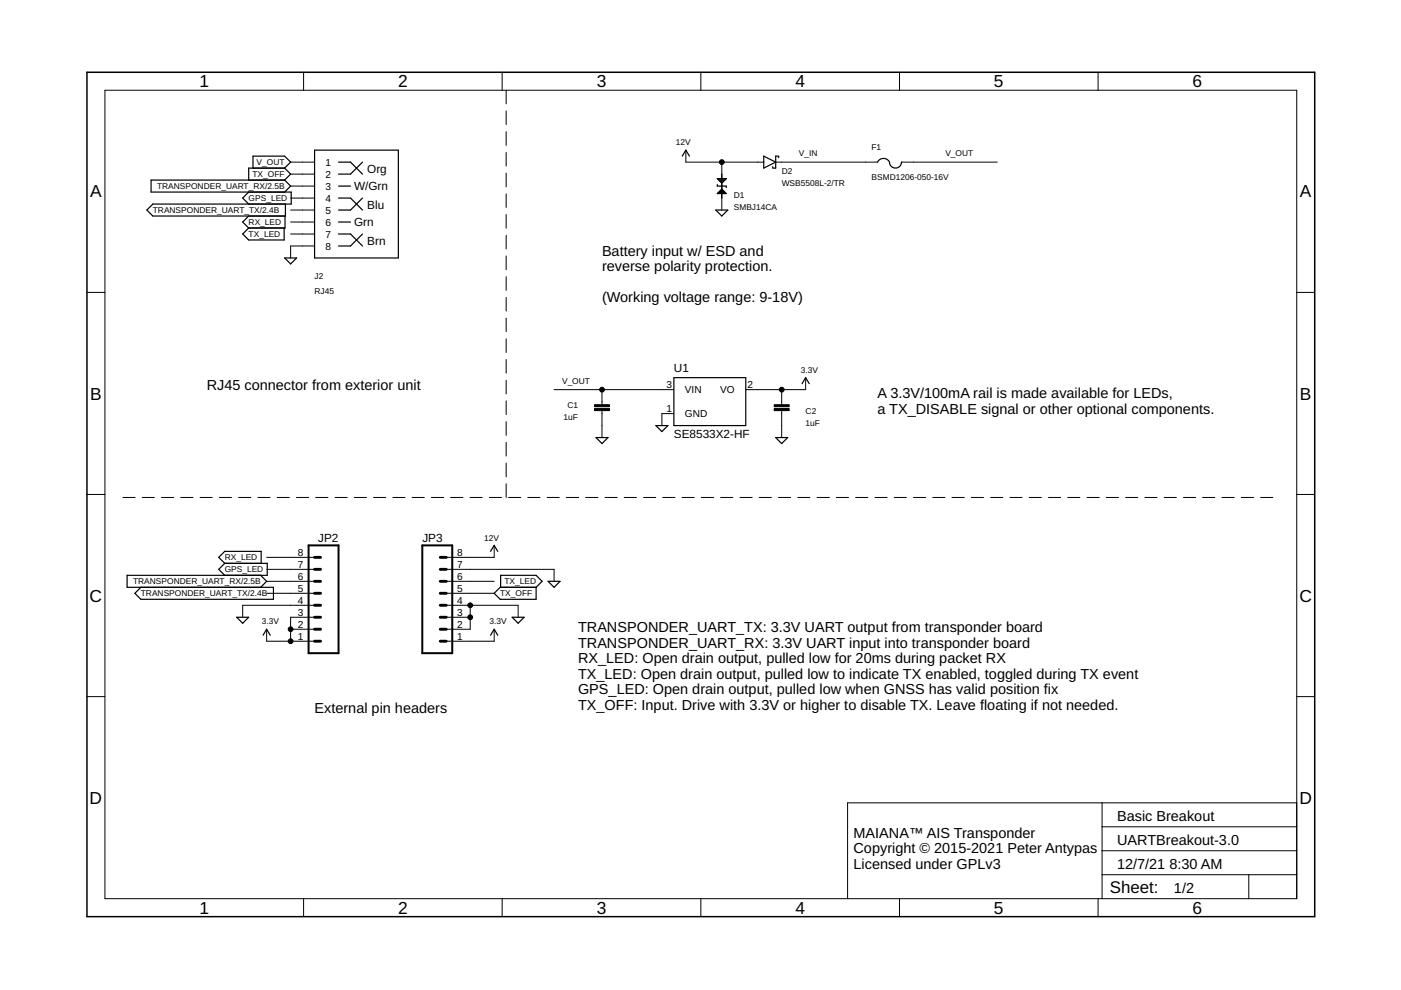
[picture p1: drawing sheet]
<svg xmlns="http://www.w3.org/2000/svg" width="297mm" height="210mm" viewBox="0 0 297 210" stroke-linecap="round" stroke-linejoin="round" font-family="sans-serif">
<g fill="none" stroke="#000" stroke-width=".25">
<path d="M53.6 35.6v-2.5h6.7l1.3 1.3-1.3 1.2M60.3 38.2h-28.3v2.5h29.7v2.6h-29.3l-1.3 1.2 1.3 1.3h28.1v-2.5M60.3 35.6l1.3 1.3-1.3 1.3M60.3 35.6h-7.6v2.6M60.3 38.2l1.3 1.3-1.3 1.2M66.7 31.8h17.8v22.9h-17.8zM71.8 39.5h2.5M71.8 34.4h2.5l2.6 2.5M76.9 34.4l-2.6 2.5h-2.5M144.7 33.1l.7-1.3 .8 1.3M152.1 37.9h1.9l-1 .9zM152.1 39.1v.4h1.9v.3"/>
<path d="M152.1 37.9h1.8M152.4 38.2h1.3M152.6 38.4h.9M152.8 38.6h.4M153 36.9v1M153 38.8v1.3M161.9 33.1l2.6 1.3-2.6 1.2zM163.8 35.3v.3M165 33.1h-.5v2.5h-.5M165.1 33.1v.3M186.1 34.4a1.4 1.4 0 0 1 1.5-.8 1.4 1.4 0 0 1 1.1 1.4 1.29 1.29 0 0 0 1.5 .6 1.29 1.29 0 0 0 .9-1.2M52.7 40.7l-1.2 1.3 1.2 1.3"/>
<path d="M52.7 45.8l-1.2 1.3 1.2 1.2M52.7 48.3l-1.2 1.3 1.2 1.3h7.5v-2.6M60.3 54.7h2.6l-1.3 1.3zM60.4 45.8v2.5h-7.7M71.8 49.6h2.5l2.6 2.6M71.8 42h2.5l2.6 2.5M71.8 47.1h2.5M76.9 42l-2.6 2.5h-2.5M76.9 49.6l-2.6 2.6h-2.5M151.8 44.5h2.5l-1.3 1.3zM152.3 40.8h1.5M152.5 40.6h1"/>
<path d="M152.7 40.4h.6M153 40.2h.1M153 40.1l1 .9h-1.9zM153 41v1M126.4 92.8h2.5l-1.3 1.2zM139.1 90.2h2.5l-1.3 1.3zM142.9 80.1h15.2v10.1h-15.2zM164.5 92.8h2.5l-1.3 1.2zM170.1 81.3l.7-1.2 .8 1.2M47.6 119.4h9.1v2.6h-29.8v2.5h31.1v2.6h-28.1l-1.3-1.3 1.3-1.3M47.6 119.4l-1.2 1.3 1.2 1.3M47.6 119.4l-1.2-1.2 1.2-1.3h7.8v2.5"/>
<path d="M104 116.9l.8-1.3 .7 1.3M50.2 130.9h2.5l-1.2 1.2zM55.3 122l1.2 1.3-1.2 1.2M55.8 134.7l.7-1.3 .8 1.3M104 134.7l.8-1.3 .7 1.3M104.8 125.8l1.2-1.3h7.7v2.6h-7.7zM106.2 124.5v-2.5h7.5l1.2 1.3-1.2 1.2M108.6 130.9h2.5l-1.2 1.2zM116.2 123.3h2.5l-1.2 1.2z"/>
</g>
<g fill="none" stroke="#000" stroke-width=".21">
<path d="M22.2 19.1h252.7v171.4h-252.7zM64.4 15.3v3.8M106.5 15.3v3.8M107.3 19.1v2.9M148.6 15.3v3.8M190.7 15.3v3.8M232.8 15.3v3.8M61.6 34.4h5.1M61.6 36.9h5.1M61.6 39.5h5.1M107.3 23.5v2.9M107.3 27.9v2.9"/>
<path d="M107.3 32.3v2.9M107.3 36.7v2.9M145.4 31.8v2.6h16.5M153 34.4v10.1M164.5 34.4h21.6M191.1 34.4h20.3M61.6 42h5.1M61.6 49.6h5.1M61.6 47.1h5.1M61.6 44.5h5.1M66.7 52.2h-5.1v2.5M107.3 41.1v2.9"/>
<path d="M107.3 45.5v2.9M107.3 49.9v2.9M107.3 54.3v2.9M107.3 58.7v2.9M18.4 62h3.8M107.3 63.1v2.9M107.3 67.5v2.8M107.3 71.8v2.9M107.3 76.2v2.9M274.9 62h3.8M107.3 80.6v2.9M107.3 85v2.9"/>
<path d="M107.3 89.4v2.9M107.3 93.8v2.9M107.3 98.2v2.9M117.5 82.6h25.4M127.6 82.6v3.2M127.6 87.1v5.7M142.9 87.7h-2.6v2.5M165.7 82.6v3.2M165.7 87.1v5.7M170.8 80.1v2.5h-12.7M18.4 104.8h3.8M26.1 105.5h2.5"/>
<path d="M30.1 105.5h2.6M34.2 105.5h2.6M38.3 105.5h2.6M42.4 105.5h2.6M46.5 105.5h2.6M50.6 105.5h2.6M54.7 105.5h2.6M56.5 118.2h10.2M58.8 105.5h2.5M62.8 105.5h2.6M66.9 105.5h2.6M71 105.5h2.6"/>
<path d="M75.1 105.5h2.6M79.2 105.5h2.6M83.3 105.5h2.6M87.4 105.5h2.6M91.5 105.5h2.6M95.5 105.5h2.6M99.7 105.5h2.5M103.7 105.5h2.6M104.8 115.6v2.6h-10.2M107.3 102.6v2.9M107.8 105.5h2.6M111.9 105.5h2.6"/>
<path d="M116 105.5h2.6M120.1 105.5h2.6M124.2 105.5h2.6M128.3 105.5h2.6M132.4 105.5h2.5M136.4 105.5h2.6M140.5 105.5h2.6M144.6 105.5h2.6M148.7 105.5h2.6M152.8 105.5h2.6M156.9 105.5h2.6M161 105.5h2.6"/>
<path d="M165.1 105.5h2.5M169.1 105.5h2.6M173.2 105.5h2.6M177.3 105.5h2.6M181.4 105.5h2.6M185.5 105.5h2.6M189.6 105.5h2.6M193.7 105.5h2.6M197.8 105.5h2.5M201.8 105.5h2.6M205.9 105.5h2.6M210 105.5h2.6"/>
<path d="M214.1 105.5h2.6M218.2 105.5h2.6M222.3 105.5h2.6M226.4 105.5h2.6M230.5 105.5h2.6M234.5 105.5h2.7M238.7 105.5h2.5M242.7 105.5h2.6M246.8 105.5h2.6M250.9 105.5h2.6M255 105.5h2.6M259.1 105.5h2.6"/>
<path d="M263.2 105.5h2.6M267.3 105.5h2.6M274.9 104.8h3.8M56.5 133.4v2.6h10.2M56.5 125.8h10.2M56.5 123.3h10.2M56.5 120.7h10.2M61.6 133.4h5.1M66.7 130.9h-5.1v5.1M66.7 128.3h-15.2v2.6M94.6 128.3h15.3v2.6M94.6 130.9h5.1"/>
<path d="M94.6 125.8h10.2M94.6 123.3h10.2M94.6 120.7h22.9v2.6M99.7 128.3v5.1h-5.1M104.8 133.4v2.6h-10.2M18.4 147.7h3.8M274.9 147.7h3.8M233.7 170.2v20.3M233.7 175.3h41.2M274.9 170.2h-95.2v20.3M64.4 190.5v3.9M106.5 190.5v3.9"/>
<path d="M148.6 190.5v3.9M190.7 190.5v3.9M232.8 190.5v3.9M233.7 185.5h41.2M233.7 180.4h41.2M264.8 185.5v5"/>
</g>
<path d="M18.4 15.3h260.3v179.1h-260.3z" fill="none" stroke="#000" stroke-width=".32"/>
<path d="M126 85.8h3.2v.4h-3.2zM126 86.6h3.2v.5h-3.2zM164.1 85.8h3.2v.4h-3.2zM164.1 86.6h3.2v.5h-3.2z" fill="#000" stroke="#000" stroke-width=".21"/>
<path d="M65.4 115.6h6.4v22.9h-6.4zM89.5 115.6h6.4v22.9h-6.4z" fill="none" stroke="#000" stroke-width=".42"/>
<g fill="none" stroke="#000" stroke-width=".61">
<path d="M66.7 118.2h1.3M93.3 118.2h1.3M66.7 130.9h1.3M66.7 133.4h1.3M66.7 136h1.3M66.7 125.8h1.3M66.7 128.3h1.3M66.7 123.3h1.3M66.7 120.7h1.3M93.3 130.9h1.3M93.3 133.4h1.3M93.3 136h1.3"/>
<path d="M93.3 125.8h1.3M93.3 128.3h1.3M93.3 123.3h1.3M93.3 120.7h1.3"/>
</g>
<g fill="#000" stroke="#000" stroke-width=".21">
<circle cx="153" cy="34.4" r=".51"/>
<circle cx="127.6" cy="82.6" r=".51"/>
<circle cx="165.7" cy="82.6" r=".51"/>
<circle cx="61.6" cy="133.4" r=".51"/>
<circle cx="61.6" cy="136" r=".51"/>
<circle cx="99.7" cy="130.9" r=".51"/>
<circle cx="99.7" cy="128.3" r=".51"/>
</g>
<g font-size="3.7">
<text x="42.3" y="18.5">1</text>
<text x="84.4" y="18.5">2</text>
<text x="126.5" y="18.5">3</text>
<text x="168.6" y="18.5">4</text>
<text x="210.7" y="18.5">5</text>
<text x="252.9" y="18.5">6</text>
<text x="19.1" y="41.9">A</text>
<text x="275.6" y="41.9">A</text>
<text x="19.1" y="84.7">B</text>
<text x="275.6" y="84.7">B</text>
<text x="19" y="127.6">C</text>
<text x="275.5" y="127.6">C</text>
<text x="19" y="170.4">D</text>
<text x="275.5" y="170.4">D</text>
<text x="42.3" y="193.7">1</text>
<text x="84.4" y="193.7">2</text>
<text x="126.5" y="193.7">3</text>
<text x="168.6" y="193.7">4</text>
<text x="210.7" y="193.7">5</text>
<text x="252.9" y="193.7">6</text>
</g>
<text font-size="3.6" x="235.3" y="189.4">Sheet:</text>
<g font-size="3.1">
<text x="127.6" y="54.3">Battery input w/ ESD and</text>
<text x="127.6" y="57.5">reverse polarity protection.</text>
<text x="127.6" y="64.1">(Working voltage range: 9-18V)</text>
<text x="43.8" y="82.6">RJ45 connector from exterior unit</text>
<text x="186" y="84.4">A 3.3V/100mA rail is made available for LEDs,</text>
<text x="186" y="87.7">a TX_DISABLE signal or other optional components.</text>
<text x="122.6" y="134">TRANSPONDER_UART_TX: 3.3V UART output from transponder board</text>
<text x="122.6" y="137.3">TRANSPONDER_UART_RX: 3.3V UART input into transponder board</text>
<text x="122.6" y="140.6">RX_LED: Open drain output, pulled low for 20ms during packet RX</text>
<text x="122.6" y="143.9">TX_LED: Open drain output, pulled low to indicate TX enabled, toggled during TX event</text>
<text x="122.6" y="147.2">GPS_LED: Open drain output, pulled low when GNSS has valid position fix</text>
<text x="66.7" y="151.2">External pin headers</text>
<text x="122.6" y="150.4">TX_OFF: Input. Drive with 3.3V or higher to disable TX. Leave floating if not needed.</text>
<text x="181" y="177.6">MAIANA™ AIS Transponder</text>
<text x="236.8" y="174">Basic Breakout</text>
<text x="236.8" y="179.1">UARTBreakout-3.0</text>
<text x="181" y="180.9">Copyright © 2015-2021 Peter Antypas</text>
<text x="181" y="184.2">Licensed under GPLv3</text>
<text x="236.8" y="184.2">12/7/21</text>
<text x="247.9" y="184.2">8:30 AM</text>
<text x="248.9" y="189.3">1/2</text>
</g>
<g font-size="2.5">
<text x="75.1" y="40.2">W/Grn</text>
<text x="77.9" y="36.7">Org</text>
<text x="75.1" y="47.8">Grn</text>
<text x="77.9" y="44.3">Blu</text>
<text x="77.9" y="51.9">Brn</text>
<text x="142.9" y="78.8">U1</text>
<text x="142.9" y="92.8">SE8533X2-HF</text>
<text x="67.5" y="114.9">JP2</text>
<text x="89.5" y="114.9">JP3</text>
</g>
<g font-size="2.1">
<text x="69" y="35.1">1</text>
<text x="69" y="37.7">2</text>
<text x="69" y="40.2">3</text>
<text x="69" y="42.8">4</text>
<text x="69" y="47.8">6</text>
<text x="69" y="45.3">5</text>
<text x="69" y="52.9">8</text>
<text x="69" y="50.4">7</text>
<text x="141.3" y="82.3">3</text>
<text x="145.2" y="83.4">VIN</text>
<text x="152.7" y="83.4">VO</text>
<text x="158.5" y="82.3">2</text>
<text x="141.3" y="87.3">1</text>
<text x="145.2" y="88.5">GND</text>
<text x="63.2" y="117.8">8</text>
<text x="97" y="117.8">8</text>
<text x="63.2" y="125.4">5</text>
<text x="63.2" y="122.9">6</text>
<text x="63.2" y="120.4">7</text>
<text x="97" y="125.4">5</text>
<text x="97" y="122.9">6</text>
<text x="97" y="120.4">7</text>
<text x="63.2" y="130.5">3</text>
<text x="63.2" y="128">4</text>
<text x="97" y="130.5">3</text>
<text x="97" y="128">4</text>
<text x="63.2" y="135.6">1</text>
<text x="63.2" y="133.1">2</text>
<text x="97" y="135.6">1</text>
<text x="97" y="133.1">2</text>
</g>
<g font-size="1.8">
<text x="54.4" y="35">V_OUT</text>
<text x="143.3" y="30.8">12V</text>
<text x="169.4" y="33.1">V_IN</text>
<text x="184.8" y="31.8">F1</text>
<text x="200.4" y="33.1">V_OUT</text>
<text x="33.3" y="40.1">TRANSPONDER_UART_RX/2.5B</text>
<text x="53.5" y="37.5">TX_OFF</text>
<text x="155.6" y="42">D1</text>
<text x="165.7" y="39.5">WSB5508L-2/TR</text>
<text x="165.7" y="36.9">D2</text>
<text x="184.8" y="38.2">BSMD1206-050-16V</text>
<text x="32.4" y="45.2">TRANSPONDER_UART_TX/2.4B</text>
<text x="52.7" y="42.6">GPS_LED</text>
<text x="52.7" y="47.7">RX_LED</text>
<text x="155.6" y="44.5">SMBJ14CA</text>
<text x="52.7" y="50.2">TX_LED</text>
<text x="66.7" y="59.3">J2</text>
<text x="66.7" y="62.3">RJ45</text>
<text x="119.2" y="81.4">V_OUT</text>
<text x="169.8" y="79.1">3.3V</text>
<text x="119.5" y="89">1uF</text>
<text x="120.3" y="86.4">C1</text>
<text x="170.8" y="87.7">C2</text>
<text x="170.8" y="90.2">1uF</text>
<text x="47.6" y="118.8">RX_LED</text>
<text x="102.6" y="114.6">12V</text>
<text x="28.2" y="123.9">TRANSPONDER_UART_RX/2.5B</text>
<text x="47.6" y="121.3">GPS_LED</text>
<text x="107" y="123.9">TX_LED</text>
<text x="29.9" y="126.4">TRANSPONDER_UART_TX/2.4B</text>
<text x="106.1" y="126.4">TX_OFF</text>
<text x="55.5" y="132.4">3.3V</text>
<text x="103.8" y="132.4">3.3V</text>
</g>
</svg>
